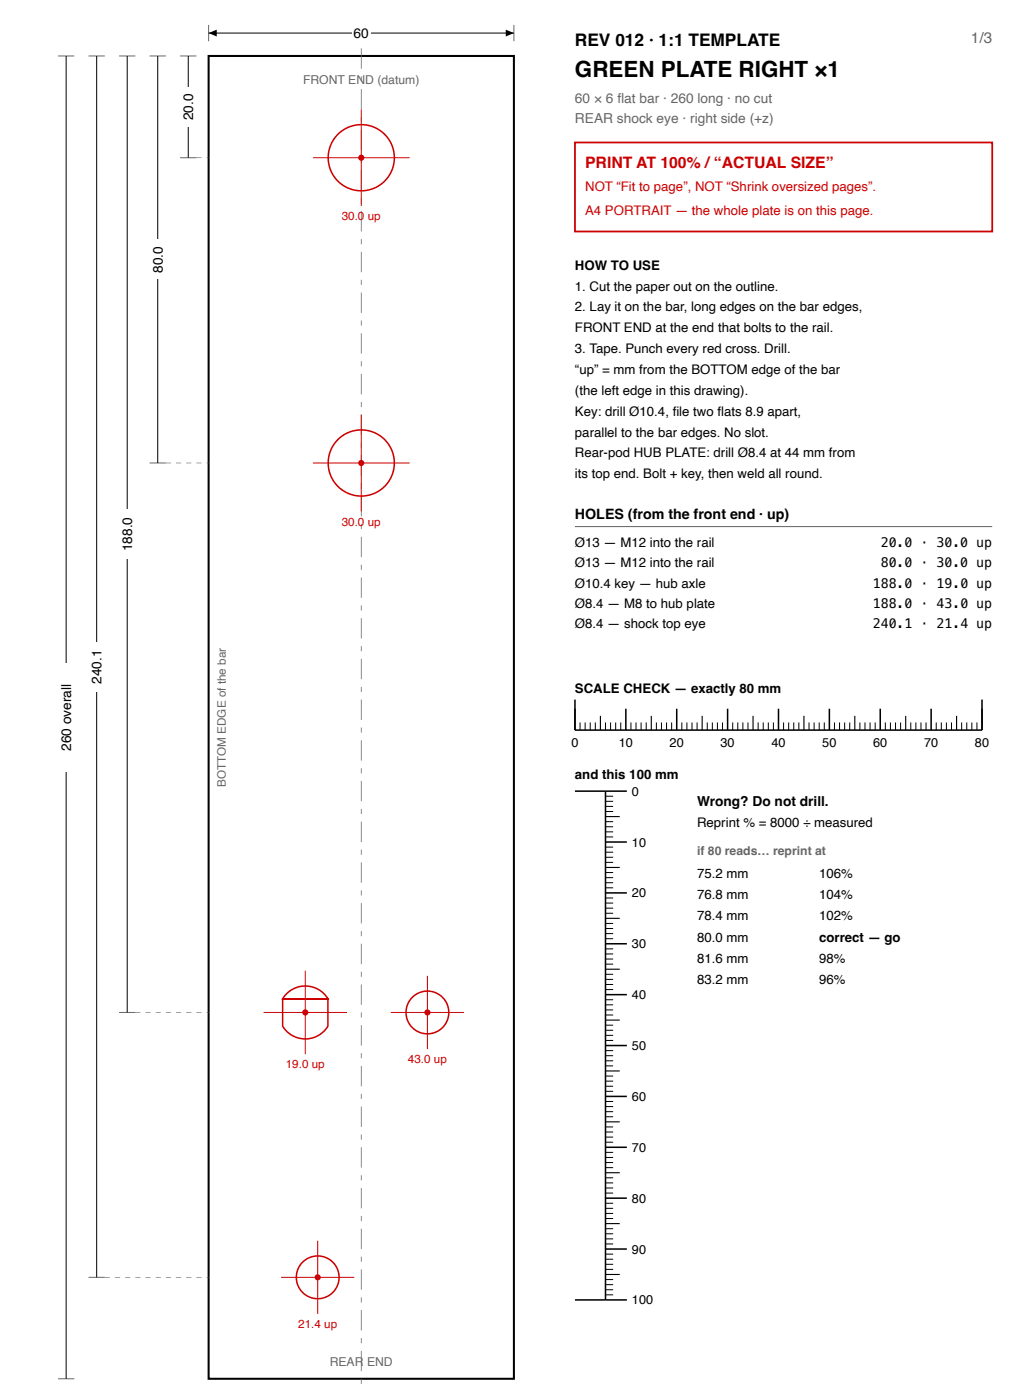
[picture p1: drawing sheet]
<svg xmlns="http://www.w3.org/2000/svg" width="200mm" height="275mm" viewBox="0 0 200 275" stroke-linecap="round" stroke-linejoin="round" font-family="sans-serif">
<path d="M41 11h60v260h-60z" fill="none" stroke="#000" stroke-width=".4"/>
<path d="M70.9 9.5h.2v4h-.2zM70.9 15h.2v1h-.2zM70.9 17.5h.2v4h-.2zM70.9 23h.2v1h-.2zM70.9 25.5h.2v4h-.2zM70.9 31h.2v1h-.2zM70.9 33.5h.2v4h-.2zM70.9 39h.2v1h-.2zM70.9 41.5h.2v4h-.2zM70.9 47h.2v1h-.2zM70.9 49.5h.2v4h-.2zM70.9 55h.2v1h-.2zM70.9 57.5h.2v4h-.2zM70.9 63h.2v1h-.2zM70.9 65.5h.2v4h-.2zM70.9 71h.2v1h-.2zM70.9 73.5h.2v4h-.2zM70.9 79h.2v1h-.2zM70.9 81.5h.2v4h-.2zM70.9 87h.2v1h-.2zM70.9 89.5h.2v4h-.2zM70.9 95h.2v1h-.2zM70.9 97.5h.2v4h-.2zM70.9 103h.2v1h-.2zM70.9 105.5h.2v4h-.2zM70.9 111h.2v1h-.2zM70.9 113.5h.2v4h-.2zM70.9 119h.2v1h-.2zM70.9 121.5h.2v4h-.2zM70.9 127h.2v1h-.2zM70.9 129.5h.2v4h-.2zM70.9 135h.2v1h-.2zM70.9 137.5h.2v4h-.2zM70.9 143h.2v1h-.2zM70.9 145.5h.2v4h-.2zM70.9 151h.2v1h-.2zM70.9 153.5h.2v4h-.2zM70.9 159h.2v1h-.2zM70.9 161.5h.2v4h-.2zM70.9 167h.2v1h-.2zM70.9 169.5h.2v4h-.2zM70.9 175h.2v1h-.2zM70.9 177.5h.2v4h-.2zM70.9 183h.2v1h-.2zM70.9 185.5h.2v4h-.2zM70.9 191h.2v1h-.2zM70.9 193.5h.2v4h-.2zM70.9 199h.2v1h-.2zM70.9 201.5h.2v4h-.2zM70.9 207h.2v1h-.2zM70.9 209.5h.2v4h-.2zM70.9 215h.2v1h-.2zM70.9 217.5h.2v4h-.2zM70.9 223h.2v1h-.2zM70.9 225.5h.2v4h-.2zM70.9 231h.2v1h-.2zM70.9 233.5h.2v4h-.2zM70.9 239h.2v1h-.2zM70.9 241.5h.2v4h-.2zM70.9 247h.2v1h-.2zM70.9 249.5h.2v4h-.2zM70.9 255h.2v1h-.2zM70.9 257.5h.2v4h-.2zM70.9 263h.2v1h-.2zM70.9 265.5h.2v4h-.2zM70.9 271h.2v1h-.2z" fill="#666"/>
<circle cx="71" cy="31" r="6.5" fill="none" stroke="#c00" stroke-width=".3"/>
<path d="M61.5 31h19M71 21.5v19" fill="none" stroke="#c00" stroke-width=".2"/>
<circle cx="71" cy="31" r=".6" fill="#c00"/>
<circle cx="71" cy="91" r="6.5" fill="none" stroke="#c00" stroke-width=".3"/>
<path d="M61.5 91h19M71 81.5v19" fill="none" stroke="#c00" stroke-width=".2"/>
<circle cx="71" cy="91" r=".6" fill="#c00"/>
<path d="M56.4 195.3l-.9 1h8.9v5.4a5.2 5.2 0 0 1-8.9 0v-5.4h8.9a5.2 5.2 0 0 0-8-1z" fill="none" stroke="#c00" stroke-width=".3"/>
<path d="M51.8 199h16.4M60 190.8v16.4" fill="none" stroke="#c00" stroke-width=".2"/>
<circle cx="60" cy="199" r=".6" fill="#c00"/>
<circle cx="84" cy="199" r="4.2" fill="none" stroke="#c00" stroke-width=".3"/>
<path d="M76.8 199h14.4M84 191.8v14.4" fill="none" stroke="#c00" stroke-width=".2"/>
<circle cx="84" cy="199" r=".6" fill="#c00"/>
<circle cx="62.4" cy="251.1" r="4.2" fill="none" stroke="#c00" stroke-width=".3"/>
<path d="M55.2 251.1h14.4M62.4 243.9v14.4" fill="none" stroke="#c00" stroke-width=".2"/>
<circle cx="62.4" cy="251.1" r=".6" fill="#c00"/>
<path d="M38.6 30.9h1v.2h-1zM40.6 30.9h.4v.2h-.4z" fill="#666"/>
<path d="M35.4 11h3.2M35.4 31h3.2" fill="none" stroke="#666" stroke-width=".2"/>
<path d="M37 11v20" fill="none" stroke="#000" stroke-width=".2"/>
<path d="M35 17.1h3.1v7.8h-3.1z" fill="#fff"/>
<path d="M32.6 90.9h1v.2h-1zM34.6 90.9h1v.2h-1zM36.6 90.9h1v.2h-1zM38.6 90.9h1v.2h-1zM40.6 90.9h.4v.2h-.4z" fill="#666"/>
<path d="M29.4 11h3.2M29.4 91h3.2" fill="none" stroke="#666" stroke-width=".2"/>
<path d="M31 11v80" fill="none" stroke="#000" stroke-width=".2"/>
<path d="M29 47.1h3.1v7.8h-3.1z" fill="#fff"/>
<path d="M26.6 198.9h1v.2h-1zM28.6 198.9h1v.2h-1zM30.6 198.9h1v.2h-1zM32.6 198.9h1v.2h-1zM34.6 198.9h1v.2h-1zM36.6 198.9h1v.2h-1zM38.6 198.9h1v.2h-1zM40.6 198.9h.4v.2h-.4z" fill="#666"/>
<path d="M23.4 11h3.2M23.4 199h3.2" fill="none" stroke="#666" stroke-width=".2"/>
<path d="M25 11v188" fill="none" stroke="#000" stroke-width=".2"/>
<path d="M23 100.1h3.1v9.8h-3.1z" fill="#fff"/>
<path d="M20.6 251h1v.1h-1zM22.6 251h1v.1h-1zM24.6 251h1v.1h-1zM26.6 251h1v.1h-1zM28.6 251h1v.1h-1zM30.6 251h1v.1h-1zM32.6 251h1v.1h-1zM34.6 251h1v.1h-1zM36.6 251h1v.1h-1zM38.6 251h1v.1h-1zM40.6 251h.4v.1h-.4z" fill="#666"/>
<path d="M17.4 11h3.2M17.4 251.1h3.2" fill="none" stroke="#666" stroke-width=".2"/>
<path d="M19 11v240.1" fill="none" stroke="#000" stroke-width=".2"/>
<path d="M17 126.2h3.1v9.7h-3.1z" fill="#fff"/>
<path d="M11.4 11h3.2M11.4 271h3.2" fill="none" stroke="#666" stroke-width=".2"/>
<path d="M13 11v260" fill="none" stroke="#000" stroke-width=".2"/>
<path d="M11 130.3h3.1v21.4h-3.1z" fill="#fff"/>
<path d="M41 4.9v3.2M101 4.9v3.2" fill="none" stroke="#666" stroke-width=".2"/>
<path d="M41 6.5h60" fill="none" stroke="#000" stroke-width=".2"/>
<path d="M41 6.5l1.6-.7v1.4zM99.4 5.8l1.6 .7-1.6 .7z" fill="#000"/>
<path d="M69.2 4.5h3.6v3.1h-3.6z" fill="#fff"/>
<path d="M113 28h82v17.5h-82z" fill="none" stroke="#c00" stroke-width=".35"/>
<path d="M113 103.5h82" fill="none" stroke="#666" stroke-width=".2"/>
<g fill="none" stroke="#000" stroke-width=".3">
<path d="M113 137.5v6h80v-6M123 139.3v4.2M133 139.3v4.2M143 139.3v4.2M153 139.3v4.2M163 139.3v4.2M173 139.3v4.2M183 139.3v4.2M113 155.5h10.2M119 155.5v100M119 165.5h4.2M119 175.5h4.2"/>
<path d="M119 185.5h4.2M119 195.5h4.2M119 205.5h4.2M119 215.5h4.2M119 225.5h4.2M119 235.5h4.2M113 255.5h10.2M119 245.5h4.2"/>
</g>
<g fill="none" stroke="#000" stroke-width=".2">
<path d="M114 142v1.5M115 142v1.5M116 142v1.5M117 142v1.5M119 142v1.5M119 156.5h1.5M119 157.5h1.5M119 158.5h1.5M119 159.5h1.5M120 142v1.5M121 142v1.5M122 142v1.5"/>
<path d="M124 142v1.5M125 142v1.5M126 142v1.5M127 142v1.5M129 142v1.5M130 142v1.5M131 142v1.5M132 142v1.5M134 142v1.5M135 142v1.5M136 142v1.5M137 142v1.5"/>
<path d="M139 142v1.5M140 142v1.5M141 142v1.5M142 142v1.5M144 142v1.5M145 142v1.5M146 142v1.5M147 142v1.5M149 142v1.5M150 142v1.5M151 142v1.5M152 142v1.5"/>
<path d="M154 142v1.5M155 142v1.5M156 142v1.5M157 142v1.5M159 142v1.5M160 142v1.5M161 142v1.5M162 142v1.5M164 142v1.5M165 142v1.5M166 142v1.5M167 142v1.5"/>
<path d="M169 142v1.5M170 142v1.5M171 142v1.5M172 142v1.5M174 142v1.5M175 142v1.5M176 142v1.5M177 142v1.5M179 142v1.5M180 142v1.5M181 142v1.5M182 142v1.5"/>
<path d="M184 142v1.5M185 142v1.5M186 142v1.5M187 142v1.5M189 142v1.5M190 142v1.5M191 142v1.5M192 142v1.5M119 161.5h1.5M119 162.5h1.5M119 163.5h1.5M119 164.5h1.5"/>
<path d="M119 166.5h1.5M119 167.5h1.5M119 168.5h1.5M119 169.5h1.5M119 171.5h1.5M119 172.5h1.5M119 173.5h1.5M119 174.5h1.5M119 176.5h1.5M119 177.5h1.5M119 178.5h1.5M119 179.5h1.5"/>
<path d="M119 181.5h1.5M119 182.5h1.5M119 183.5h1.5M119 184.5h1.5M119 186.5h1.5M119 187.5h1.5M119 188.5h1.5M119 189.5h1.5M119 191.5h1.5M119 192.5h1.5M119 193.5h1.5M119 194.5h1.5"/>
<path d="M119 196.5h1.5M119 197.5h1.5M119 198.5h1.5M119 199.5h1.5M119 201.5h1.5M119 202.5h1.5M119 203.5h1.5M119 204.5h1.5M119 206.5h1.5M119 207.5h1.5M119 208.5h1.5M119 209.5h1.5"/>
<path d="M119 211.5h1.5M119 212.5h1.5M119 213.5h1.5M119 214.5h1.5M119 216.5h1.5M119 217.5h1.5M119 218.5h1.5M119 219.5h1.5M119 221.5h1.5M119 222.5h1.5M119 223.5h1.5M119 224.5h1.5"/>
<path d="M119 226.5h1.5M119 227.5h1.5M119 228.5h1.5M119 229.5h1.5M119 231.5h1.5M119 232.5h1.5M119 233.5h1.5M119 234.5h1.5M119 236.5h1.5M119 237.5h1.5M119 238.5h1.5M119 239.5h1.5"/>
<path d="M119 241.5h1.5M119 242.5h1.5M119 243.5h1.5M119 244.5h1.5M119 246.5h1.5M119 247.5h1.5M119 248.5h1.5M119 249.5h1.5M119 251.5h1.5M119 252.5h1.5M119 253.5h1.5M119 254.5h1.5"/>
</g>
<g fill="none" stroke="#000" stroke-width=".22">
<path d="M118 140.7v2.8M128 140.7v2.8M138 140.7v2.8M148 140.7v2.8M158 140.7v2.8M168 140.7v2.8M178 140.7v2.8M188 140.7v2.8M119 160.5h2.8M119 170.5h2.8M119 180.5h2.8M119 190.5h2.8"/>
<path d="M119 200.5h2.8M119 210.5h2.8M119 220.5h2.8M119 230.5h2.8M119 240.5h2.8M119 250.5h2.8"/>
</g>
<text font-size="4.4" x="113" y="15.2">GREEN PLATE RIGHT ×1</text>
<text font-size="3.4" x="113" y="9">REV 012 · 1:1 TEMPLATE</text>
<text font-size="3.1" fill="#c00" x="115" y="33">PRINT AT 100% /“ACTUAL SIZE”</text>
<text font-size="3" fill="#666" x="190.8" y="8.4">1/3</text>
<text font-size="2.8" x="113" y="102.1">HOLES (from the front end · up)</text>
<g font-size="2.7">
<text x="69.5" y="7.5">60</text>
<text x="38" y="23.6" transform="rotate(-90 38 23.6)">20.0</text>
<text x="32" y="53.6" transform="rotate(-90 32 53.6)">80.0</text>
<text x="26" y="108.4" transform="rotate(-90 26 108.4)">188.0</text>
<text x="20" y="134.4" transform="rotate(-90 20 134.4)">240.1</text>
<text x="14" y="147.6" transform="rotate(-90 14 147.6)">260 overall</text>
<text x="137" y="158.5">Wrong? Do not drill.</text>
</g>
<g font-size="2.7" fill="#666">
<text x="113" y="20.2">60 × 6 fl at bar · 260 long · no cut</text>
<text x="113" y="24.2">REAR shock eye · right side (+z)</text>
</g>
<g font-size="2.6" fill="#c00">
<text x="115" y="37.6">NOT “Fit to page”, NOT “Shrink oversized pages”.</text>
<text x="115" y="42.2">A4 PORTRAIT — the whole plate is on this page.</text>
</g>
<g font-size="2.6">
<text x="113" y="53">HOW TO USE</text>
<text x="113" y="57.1">1. Cut the paper out on the outline.</text>
<text x="113" y="61.2">2. Lay it on the bar, long edges on the bar edges,</text>
<text x="113" y="65.3">FRONT END at the end that bolts to the rail.</text>
<text x="113" y="69.4">3. Tape. Punch every red cross. Drill.</text>
<text x="113" y="73.5">“up” = mm from the BOTTOM edge of the bar</text>
<text x="113" y="77.6">(the left edge in this drawing).</text>
<text x="113" y="81.7">Key: drill Ø10.4, fi le two fl ats 8.9 apart,</text>
<text x="113" y="85.8">parallel to the bar edges. No slot.</text>
<text x="113" y="89.9">Rear-pod HUB PLATE: drill Ø8.4 at 44 mm from</text>
<text x="113" y="94">its top end. Bolt + key, then weld all round.</text>
<text x="113" y="107.5">Ø13 — M12 into the rail</text>
<text x="173.1" y="107.5">20.0 · 30.0 up</text>
<text x="113" y="111.5">Ø13 — M12 into the rail</text>
<text x="173.1" y="111.5">80.0 · 30.0 up</text>
<text x="113" y="115.5">Ø10.4 key — hub axle</text>
<text x="113" y="119.5">Ø8.4 — M8 to hub plate</text>
<text x="171.5" y="115.5">188.0 · 19.0 up</text>
<text x="171.5" y="119.5">188.0 · 43.0 up</text>
<text x="113" y="123.5">Ø8.4 — shock top eye</text>
<text x="171.5" y="123.5">240.1 · 21.4 up</text>
<text x="113" y="136.3">SCALE CHECK — exactly 80 mm</text>
<text x="113" y="153.1">and this 100 mm</text>
<text x="137" y="162.5">Reprint % = 8000 ÷ measured</text>
<text x="137" y="172.5">75.2 mm</text>
<text x="161" y="172.5">106%</text>
<text x="137" y="176.7">76.8 mm</text>
<text x="161" y="176.7">104%</text>
<text x="137" y="180.9">78.4 mm</text>
<text x="137" y="185.1">80.0 mm</text>
<text x="161" y="180.9">102%</text>
<text x="161" y="185.1">correct — go</text>
<text x="137" y="189.3">81.6 mm</text>
<text x="161" y="189.3">98%</text>
<text x="137" y="193.5">83.2 mm</text>
<text x="161" y="193.5">96%</text>
</g>
<g font-size="2.5">
<text x="112.3" y="146.9">0</text>
<text x="121.6" y="146.9">10</text>
<text x="131.6" y="146.9">20</text>
<text x="141.6" y="146.9">30</text>
<text x="151.6" y="146.9">40</text>
<text x="161.6" y="146.9">50</text>
<text x="171.6" y="146.9">60</text>
<text x="181.6" y="146.9">70</text>
<text x="191.6" y="146.9">80</text>
<text x="124.2" y="156.4">0</text>
<text x="124.2" y="166.4">10</text>
<text x="124.2" y="176.4">20</text>
<text x="124.2" y="186.4">30</text>
<text x="124.2" y="196.4">40</text>
<text x="124.2" y="206.4">50</text>
<text x="124.2" y="216.4">60</text>
<text x="124.2" y="226.4">70</text>
<text x="124.2" y="236.4">80</text>
<text x="124.2" y="246.4">90</text>
<text x="124.2" y="256.4">100</text>
</g>
<g font-size="2.4" fill="#666">
<text x="59.6" y="16.5">FRONT END (datum)</text>
<text x="137" y="168">if 80 reads… reprint at</text>
<text x="64.8" y="268.5">REAR</text>
<text x="72.1" y="268.5">END</text>
</g>
<g font-size="2.3" fill="#c00">
<text x="67.2" y="43.3">30.0</text>
<text x="72.3" y="43.3">up</text>
<text x="67.2" y="103.3">30.0 up</text>
<text x="56.2" y="210">19.0 up</text>
<text x="80.2" y="209">43.0 up</text>
<text x="58.6" y="261.1">21.4 up</text>
</g>
<text font-size="2.3" fill="#666" x="44.4" y="154.7" transform="rotate(-90 44.4 154.7)">BOTTOM EDGE of the bar</text>
</svg>
